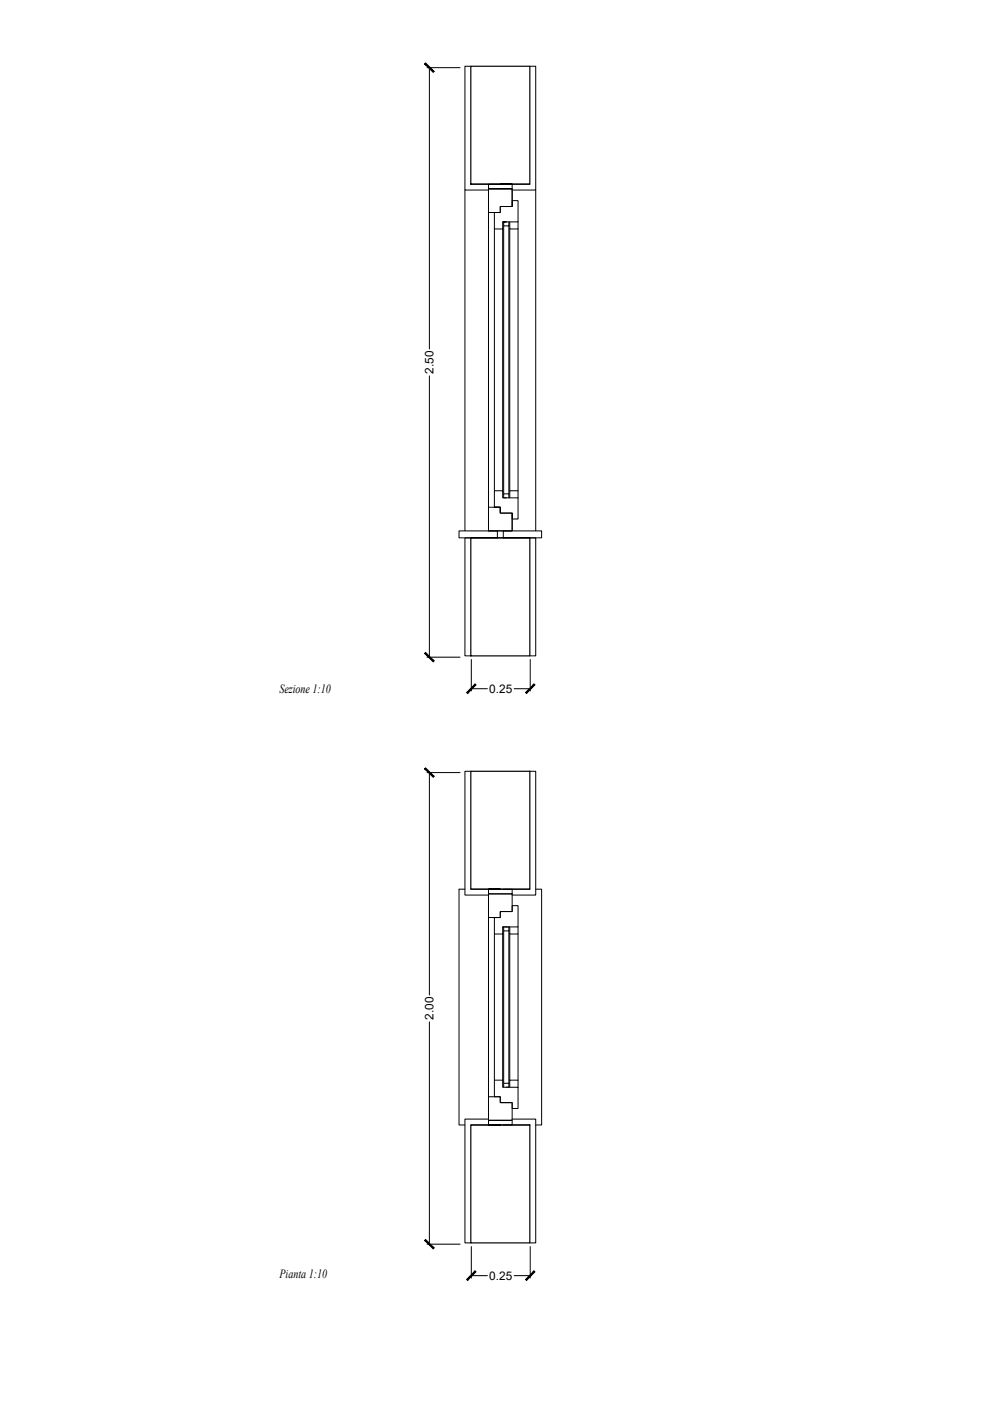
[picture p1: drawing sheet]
<svg xmlns="http://www.w3.org/2000/svg" width="420mm" height="594mm" viewBox="0 0 420 594" stroke-linecap="round" stroke-linejoin="round" font-family="sans-serif">
<!-- layer: LASTRE SEZ -->
<g fill="none" stroke="#000" stroke-width=".42">
<path d="M207.1 80.1h10v7.5h-5v2.5h-5zM212.1 87.6h5v-2.5h2.5v9h-6.5v3h-3.5v-7h2.5zM216.1 94.1v3h3.5v-3M207.1 215.1h5v2.5h5v7.5h-10zM209.6 215.1v-7h3.5v3h6.5v9h-2.5v-2.5h-5v-2.5h-2.5h2.5v2.3M216.1 211.1v-3h3.5v3M194.6 225.1h16.3v3h-16.3zM213.4 225.1h16.2v3h-16.2zM207.1 379h10v7.5h-5v2.6h-5zM212.1 386.5h5v-2.5h2.5v9.1h-6.5v3h-3.5v-7h2.5zM216.1 393.1v3h3.5v-3M209.6 458h3.5v3h6.5v9.1h-2.5v-2.5h-5v-2.5h-2.5z"/>
<path d="M207.1 465.1h5v2.5h5v7.5h-10zM216.1 461v-3h3.5v3"/>
</g>
<!-- layer: linee proiettate -->
<g fill="none" stroke="#000" stroke-width=".42">
<path d="M199.6 78.1h25M197.1 80.6v144.5M209.6 97.1v111M217.1 87.6v-7.5h-10v145h10v-7.5M219.6 97.1v111M227.1 80.6v144.5M199.6 228.1h25M197.1 377h-2.5v100h2.5M199.6 377h11.3M213.4 377h11.2M227.1 377h2.5v100h-2.5M207.1 389.1v76"/>
<path d="M209.6 396.1v61.9M219.6 396.1v61.9M199.6 477h11.3M213.4 477h11.2"/>
</g>
<!-- layer: CONTROTELAIO SEZ -->
<g fill="none" stroke="#000" stroke-width=".42">
<path d="M199.6 28.1h-2.5v52.5h10M224.6 28.1h2.5v52.5h-10M207.1 78.1h10h-5h5v2h-10zM213.1 94.1h1.5h-1.1v1.7h2.2v-1.7M213.1 97.1v111M213.5 95.8v113.6M215.7 95.8v113.6M216.1 97.1v111M214.6 211.1h-1.1v-1.7h2.2v1.7M199.6 228.1h-2.5v50h2.5M224.6 228.1h2.5v50h-2.5M199.6 327.1h-2.5v52.4h10"/>
<path d="M224.6 327.1h2.5v52.4h-10M207.1 377h10v2h-10v-2h5zM213.1 393.1h2.6v1.6h-2.2v-1.6M213.1 396.1v61.9M213.5 394.7v64.6M215.7 394.7v64.6M216.1 396.1v61.9M207.1 475.1h10v1.9h-10h5h-5zM207.1 474.5h-10v52.5h2.5M213.5 461v-1.7h2.2v1.7h-1.1M217.1 474.5h10v52.5h-2.5"/>
</g>
<!-- layer: muro -->
<path d="M199.6 28.1h25v50h-25zM199.6 228.1h25v50h-25zM199.6 327.1h25v49.9h-25zM199.6 477h25v50h-25z" fill="none" stroke="#000" stroke-width=".51"/>
<!-- layer: QUOTE CARTA -->
<g fill="none" stroke="#000" stroke-width=".42">
<path d="M181 28.7h14M182 28.7v119.3M182 159.4v119.3M181 278.7h14M199.8 279.6v13.4M224.8 279.6v13.4M199.8 292h6.8M218 292h6.8M181.1 327.6h13.9M182 327.6v94.3M182 433.3v94.3M181.1 527.6h13.9"/>
<path d="M199.8 528.6v13.3M224.8 528.6v13.3M199.8 540.9h6.8M218 540.9h6.8"/>
</g>
<!-- layer: 0 -->
<g fill="#000" stroke="#000" stroke-width=".42">
<path d="M180.1 27.1l3.6 3.6 .3-.4zM180.4 26.7l3.6 3.6-3.9-3.2z"/>
<path d="M180.1 277.1l3.9 3.2-3.6-3.6zM180.1 277.1l3.9 3.2-.3 .4z"/>
<path d="M201.4 290.1l-3.2 3.9 3.6-3.6zM201.4 290.1l-3.2 3.9-.4-.3z"/>
<path d="M222.8 293.7l.4 .3 3.2-3.9zM226.4 290.1l.4 .3-3.6 3.6z"/>
<path d="M180.1 326l3.6 3.6 .3-.4zM180.1 326l.3-.4 3.6 3.6z"/>
<path d="M180.4 525.6l-.3 .4 3.9 3.2zM180.1 526l3.9 3.2-.3 .4z"/>
<path d="M201.4 538.9l-3.2 4 3.6-3.6zM201.4 538.9l-3.2 4-.4-.4z"/>
<path d="M226.4 538.9l-3.6 3.6 .4 .4zM226.4 538.9l.4 .4-3.6 3.6z"/>
</g>
<g font-size="5.3">
<text x="118.5" y="293.8">Sezione 1:10</text>
<text x="118.5" y="541.9">Pianta 1:10</text>
</g>
<g font-size="5">
<text x="183.8" y="158.5" transform="rotate(-90 183.8 158.5)">2.50</text>
<text x="207.4" y="293.8">0.25</text>
<text x="183.8" y="432.5" transform="rotate(-90 183.8 432.5)">2.00</text>
<text x="207.4" y="542.7">0.25</text>
</g>
</svg>
